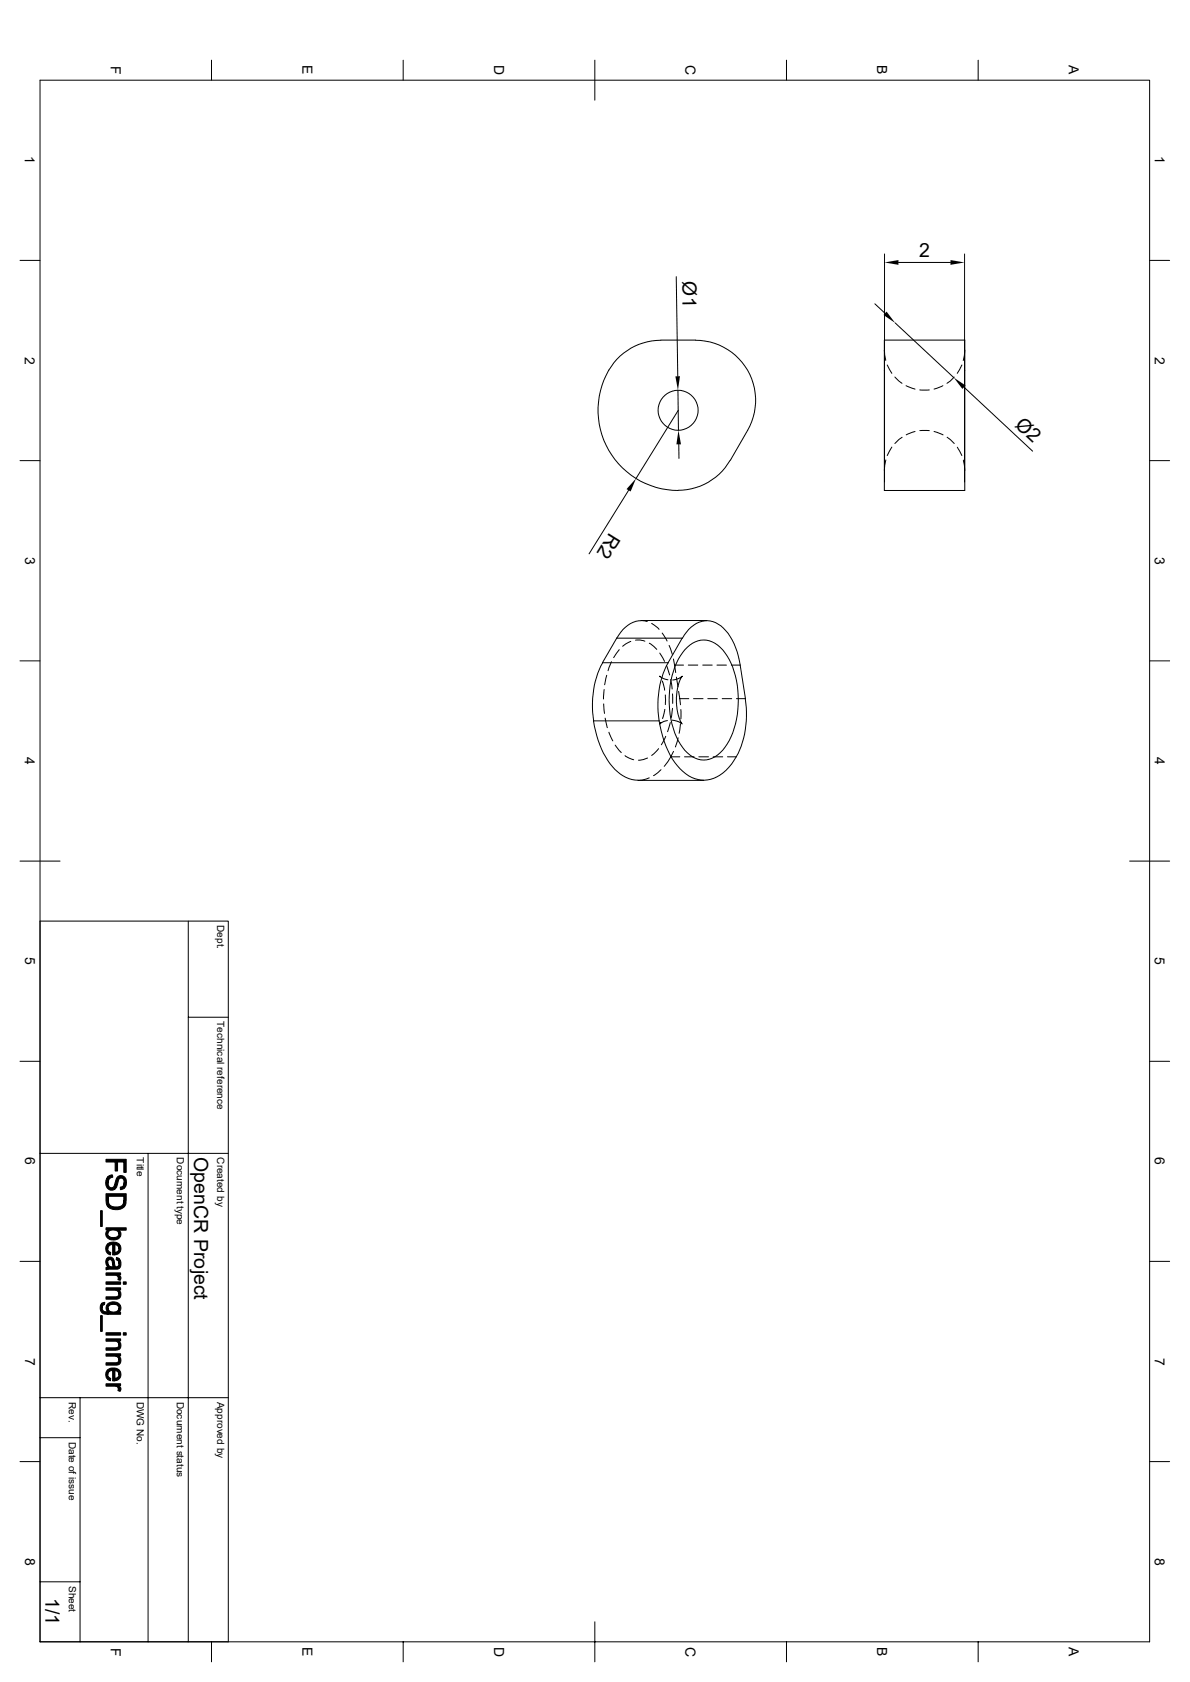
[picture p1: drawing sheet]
<svg xmlns="http://www.w3.org/2000/svg" width="297mm" height="420mm" viewBox="0 0 297 420" stroke-linecap="round" stroke-linejoin="round" font-family="sans-serif">
<g fill="none" stroke="#000" stroke-width=".25">
<path d="M52.8 15v5M100.6 15v5M148.5 15v10M196.3 15v5M244.1 15v5M10 20h276.9v390h-276.9zM5 65h5M168.8 69.1l.4 24.9M218.4 75.9l2.5 2.3M220.8 63.4v57M224.2 65.5h13M240.7 63.4v57"/>
<path d="M286.9 65h5M151.9 92.4a20 20 0 0 0 17.3 30.1M164.9 84.9h8.7M164.9 85a14.9 14.9 0 0 0-13 7.5M169.2 97.5l.1 9.9M173.6 85a15 15 0 0 1 13 22.4l-4.4 7.5a14.9 14.9 0 0 1-13 7.5M220.7 84.9h20.1v37.6h-20.1zM220.7 87.4l.4 2.6M221.4 91.1l1.2 2.1M223.4 94.1l1.7 1.6M223.4 80.6l14.6 13.7M226.1 96.3l2.3 .9"/>
<path d="M229.6 97.4h2.3M235.3 96.3l-2.2 .9M238.2 94.1l-1.9 1.6M240.1 91.1l-1.2 2.1M240.6 96.7l17.1 15.9M240.8 87.4l-.4 2.6M5 115h5M169.3 102.4l-10.6 17.1M169.4 111l.1 3.5M221.1 114.9l-.4 2.6M222.6 111.6l-1.2 2.1M225.2 109.2l-1.8 1.5"/>
<path d="M228.4 107.7l-2.2 .9M229.6 107.5h2.3M233.1 107.7l2.3 .9M236.4 109.2l1.8 1.5M238.9 111.7l1.2 2M240.5 114.9l.3 2.6M286.9 115h5M156.9 122.4l-9.9 15.9M153.9 159.3h16.4M158.6 159.9l1.1-.1 1.3 .3M160 155a7.5 7.5 0 0 0-6.1 4.4M162.6 155.7l1.9 1.4"/>
<path d="M165.3 158.1l1.2 2M170.3 159.3l-3.5 6.2h-16.4l3.5-6.2M170.3 159.4a7.2 7.2 0 0 1 7-4.3 9 9 0 0 1 5.9 5.6l.8 2 .7 3.4M176.4 154.9h-16.4l1.5 .3M5 165h5M148.1 180a21.3 21.3 0 0 0 6.1 12.7l1.4 1.1 1.4 .6 2.3 .4M150.4 165.5a23 23 0 0 0-2.2 14.5M150.7 175.8l.2 2.3M150.8 172.2l-.2 2.3M151 179.3l.6 2.4M151.4 168.6l-.5 2.4M152.6 165.2l-.8 2.3"/>
<path d="M154.6 162.2l-1.4 2M157.4 160.1l-2 1.3M162.1 160.6l1.8 1.5M164.7 163.1l1.2 2M164.8 169l-.1-.1 .9 .6 1.1 .3M165.3 170.1l.6 2.2M165.9 177.1l-.5 2.3M166 173.5l.1 2.4M166.4 166.2l.7 2.3M166.6 179.9l-.9 .2-1 .7 .2-.4M166.8 165.5a23 23 0 0 0-2.3 14.5h-16.4M167 161.2l.8 2.2"/>
<path d="M167.4 169.7l.4 2.3M167.8 179.8l1.3 .3 .9 .5M167.9 173.3v2.3M167.9 176.9l-.4 2.3M167.9 169.8l1.3-.3 1.1-.6-.9 1.8-.6 3.4 .3 3.6 .4 1.6 .8 1.5M168.1 164.5l.3 1.6M168.4 166.1l.3 1.8M168.4 166.1h2.2M168.8 169.1l.4 2.4M169.4 172.6l.3 1.9M169.7 174.5l.1 1.5M169.7 174.5h2.2"/>
<path d="M169.9 177.2v2.3M170.9 162.3a5.8 5.8 0 0 1 9.5 0 21.1 21.1 0 0 1 3.6 16.2 15.9 15.9 0 0 1-4.9 10 5.6 5.6 0 0 1-8.2-1.2 21.1 21.1 0 0 1-3.6-16.2 17.5 17.5 0 0 1 3.6-8.8zM171.8 166.1h2.4M173.1 174.5h2.4M175.4 166.1h2.4M176.7 174.5h2.3M178.9 166.1h2.4M180.3 174.5h2.3M182.5 166.1h2.2M184.7 166.1l1.4 8.4h-2.3M186 174.5a21.4 21.4 0 0 1-4.1 17.1 7.6 7.6 0 0 1-12.2 .3 22.2 22.2 0 0 1-5.2-11.9M286.9 165h5"/>
<path d="M152 182.8l1 2.2M153.5 186.1l1.6 1.8M156 188.7l2.2 1M161.6 189.3l-1 .4-1.3 .1M162.1 194.2l-1.8 .6-1 .1h16.3M164.4 186.9l-1.8 1.7M165 192.2l-1.9 1.5M166.2 183.9l-1.1 2.1M167.3 180.4l-.7 2.3M167.4 189h2.3M167.4 189l-1.6 2.3M168.1 187.6l-.7 1.4"/>
<path d="M169.2 184.2l-.6 2.3M169.8 180.7l-.3 2.4M170.9 189h2.3M174.4 189h2.4M178 189h2.4M181.6 189h2.2M5 215h10M281.9 215h10M10 230h47v180M47 230v180M47 254h10M5 265h5"/>
<path d="M286.9 265h5M10 288h47M37 288v122M5 315h5M286.9 315h5M10 359h10M10 349h47M20 349v61M5 365h5M286.9 365h5M10 395h10M52.8 410v5"/>
<path d="M100.6 410v5M148.5 405v10M196.3 410v5M244.1 410v5"/>
<circle cx="169.2" cy="102.5" r="5"/>
</g>
<g fill="#000" stroke="#000" stroke-width=".25">
<path d="M27 293.8l1.1-.4 .1 .6a1.31 1.31 0 0 0-1.2 1.4z" fill-rule="evenodd"/>
<path d="M31 295.3v1.4l-.9 .4-.1-.7 .7-.3z" fill-rule="evenodd"/>
<path d="M26.5 289.5h5v3.2h-.6v-2.5h-1.6v2.2h-.6v-2.2h-2.2z" fill-rule="evenodd"/>
<path d="M26.5 298.1h5v2.3l-.2 .5-.4 .5v-2.7h-3.8v2.7l-.6-1z" fill-rule="evenodd"/>
<path d="M27 293.8v1.6a.88 .88 0 0 0 .7 1.2 .88 .88 0 0 0 1-1 1.9 1.9 0 0 1 1.6-2.1 1.88 1.88 0 0 1 .7 3.2v-1.4a.77 .77 0 0 0-.4-1 .77 .77 0 0 0-1 .3l-.1 .5a1.92 1.92 0 0 1-1.6 2.1 1.97 1.97 0 0 1-1.5-1.4 1.97 1.97 0 0 1 .6-2z" fill-rule="evenodd"/>
<path d="M25.1 302.3h.4v3.9h-.4z" fill-rule="evenodd"/>
<path d="M26.8 307.2l.1 .9z" fill-rule="evenodd"/>
<path d="M26.9 315.2v1.2z" fill-rule="evenodd"/>
<path d="M26.8 310.6l.1 1.5 .2 .4 .5 .2v.7a1.68 1.68 0 0 1-.8-2.8z" fill-rule="evenodd"/>
<path d="M26.7 314.2a1.05 1.05 0 0 1 1.6 .2v1.8a2.21 2.21 0 0 0-.8-1.7l-.5 .3-.2 1.4a1.66 1.66 0 0 1-.1-2z" fill-rule="evenodd"/>
<path d="M26.9 310.6a2.33 2.33 0 0 1 2.8 0v1.2l-.2-.5-.3-.4-.6-.1v2.6h-.5v-2.6l-.9 .3-.3 .7z" fill-rule="evenodd"/>
<path d="M29.1 314l.6 .2v1.3a.81 .81 0 0 0-.7-.9z" fill-rule="evenodd"/>
<path d="M26.5 317.8h3.6v.5h-.6v.8l-.2-.5-.5-.2h-2.3z" fill-rule="evenodd"/>
<path d="M26.7 307.3l.1-.1 .1 .9a1.5 1.5 0 0 0 1.4 .9 1.5 1.5 0 0 0 1.4-.9v-.9a1.49 1.49 0 0 1 .1 1.9 1.49 1.49 0 0 1-1.8 .5 1.44 1.44 0 0 1-1.4-.7 1.44 1.44 0 0 1 .1-1.6z" fill-rule="evenodd"/>
<path d="M28.6 310.8v1.9h.2l.5-.2 .3-.3 .1-1.6a1.58 1.58 0 0 1 .4 1.7 1.58 1.58 0 0 1-1.5 1.1z" fill-rule="evenodd"/>
<path d="M26.9 315.6l.5 .6 .9 .1v-1.9l.3 1.2a.56 .56 0 0 0 .6 .7 .56 .56 0 0 0 .5-.7v-1.4a1.6 1.6 0 0 1-.4 2.7h-2.1l-.7 .2v-.6l.4-.1z" fill-rule="evenodd"/>
<path d="M29.5 318.3l.7 .7-.2 .7-.6-.2z" fill-rule="evenodd"/>
<path d="M27.1 298.7v1a1.6 1.6 0 0 0 2.1 1.7 1.49 1.49 0 0 0 1.7-1.7v1.7a3.2 3.2 0 0 1-3.8 0z" fill-rule="evenodd"/>
<path d="M26.5 306.6h5v.6h-1.8v.9a1.59 1.59 0 0 0-2.6-.6l-.2 .3v-.7h-.4z" fill-rule="evenodd"/>
<path d="M25.1 328.5h.4v3.9h-.4z" fill-rule="evenodd"/>
<path d="M25.5 325.4l.7-.2-.1 .6-.4 .2-.2 .6z" fill-rule="evenodd"/>
<path d="M25.5 325.4v1.2a1.08 1.08 0 0 0 1.5 1v.6a1.63 1.63 0 0 1-1.9-.9 1.63 1.63 0 0 1 .4-1.9z" fill-rule="evenodd"/>
<path d="M29.6 322.1v1z" fill-rule="evenodd"/>
<path d="M29.7 326.6v1z" fill-rule="evenodd"/>
<path d="M29.6 334.8v1z" fill-rule="evenodd"/>
<path d="M29.6 338.6v1z" fill-rule="evenodd"/>
<path d="M26.5 321.6h3.6v.5h-.5v.6l-.6-.5h-2.5z" fill-rule="evenodd"/>
<path d="M27 326.6a1.46 1.46 0 0 0 1.3 1 1.46 1.46 0 0 0 1.4-.8v.8h.4v.6h-3.1z" fill-rule="evenodd"/>
<path d="M26.5 334.3h3.6v.5h-.5v.6l-.7-.5h-2.4z" fill-rule="evenodd"/>
<path d="M26.5 338h3.6v.6h-.5v.6l-.3-.4-.6-.2h-2.2z" fill-rule="evenodd"/>
<path d="M26.5 320.1h3.6v.6h-3.6z" fill-rule="evenodd"/>
<path d="M26.5 332.8h3.6v.6h-3.6z" fill-rule="evenodd"/>
<path d="M26.5 323.8l2.9-.1 .2-.4 .1-1.1a1.24 1.24 0 0 1 .4 1.5 1.24 1.24 0 0 1-1.4 .7h-2.2z" fill-rule="evenodd"/>
<path d="M26.8 325.6a1.95 1.95 0 0 1 2.1-.5 1.95 1.95 0 0 1 1.3 1.6l-.5 .9v-1a1.43 1.43 0 0 0-1.4-.9 1.43 1.43 0 0 0-1.3 .9v1.6v-.6a1.29 1.29 0 0 1-.2-2z" fill-rule="evenodd"/>
<path d="M26.5 336.5l2.9-.1 .2-.4 .1-1.1a1.24 1.24 0 0 1 .4 1.5 1.24 1.24 0 0 1-1.4 .7h-2.2z" fill-rule="evenodd"/>
<path d="M26.5 340.3l2.8-.1 .3-.5 .1-1a1.22 1.22 0 0 1 .4 1.5 1.22 1.22 0 0 1-1.4 .7h-2.2z" fill-rule="evenodd"/>
<path d="M30.8 320.1h.7v.6h-.7z" fill-rule="evenodd"/>
<path d="M30.8 332.8h.7v.6h-.7z" fill-rule="evenodd"/>
<path d="M26.8 342.1l.1 1.4 .7 .7v.6a1.65 1.65 0 0 1-.8-2.7z" fill-rule="evenodd"/>
<path d="M26.9 342.1a2.33 2.33 0 0 1 2.8 0v1.1l-.4-.8-.7-.2v2.6h-.5v-2.6l-.8 .3-.4 .7z" fill-rule="evenodd"/>
<path d="M26.5 345.5h3.6v.5h-.6v.8a.96 .96 0 0 0-1.1-.7h-1.9z" fill-rule="evenodd"/>
<path d="M28.6 342.2v2h.2l.8-.5 .1-1.6a1.58 1.58 0 0 1 .4 1.7 1.58 1.58 0 0 1-1.5 1z" fill-rule="evenodd"/>
<path d="M29.5 346l.7 .7-.2 .7-.6-.2z" fill-rule="evenodd"/>
</g>
<path d="M221.3 77.8l2.1 2.8-2.9-1.9zM220.8 65.5l3.4-.6v1.2zM237.2 64.9l3.5 .6-3.5 .6zM168.6 94l1.1-.1-.5 3.6zM238 94.3l3 2-.8 .8zM169.3 107.4l.7 3.6h-1.2zM158.7 119.5l-1.3 3.2-1-.6z" fill="#000"/>
<g font-size="4.9">
<text x="229.4" y="64.1">2</text>
<text x="170.3" y="70.3" transform="rotate(89 170.3 70.3)">Ø1</text>
<text x="253.1" y="106.3" transform="rotate(43 253.1 106.3)">Ø2</text>
<text x="152.1" y="132.8" transform="rotate(122 152.1 132.8)">R2</text>
<text x="48.5" y="289" transform="rotate(90 48.5 289)">OpenCR Project</text>
<text x="11.3" y="399.1" transform="rotate(90 11.3 399.1)">1/1</text>
</g>
<g font-size="3.5">
<text x="27.6" y="16.5" transform="rotate(90 27.6 16.5)">F</text>
<text x="75.5" y="16.3" transform="rotate(90 75.5 16.3)">E</text>
<text x="123.3" y="16.3" transform="rotate(90 123.3 16.3)">D</text>
<text x="171.1" y="16.3" transform="rotate(90 171.1 16.3)">C</text>
<text x="218.9" y="16.3" transform="rotate(90 218.9 16.3)">B</text>
<text x="266.8" y="16.3" transform="rotate(90 266.8 16.3)">A</text>
<text x="6.2" y="39" transform="rotate(90 6.2 39)">1</text>
<text x="288.2" y="39" transform="rotate(90 288.2 39)">1</text>
<text x="6.2" y="89" transform="rotate(90 6.2 89)">2</text>
<text x="288.2" y="89" transform="rotate(90 288.2 89)">2</text>
<text x="6.3" y="139" transform="rotate(90 6.3 139)">3</text>
<text x="288.2" y="139" transform="rotate(90 288.2 139)">3</text>
<text x="6.2" y="189" transform="rotate(90 6.2 189)">4</text>
<text x="288.2" y="189" transform="rotate(90 288.2 189)">4</text>
<text x="6.3" y="239" transform="rotate(90 6.3 239)">5</text>
<text x="288.2" y="239" transform="rotate(90 288.2 239)">5</text>
<text x="6.3" y="289" transform="rotate(90 6.3 289)">6</text>
<text x="288.2" y="289" transform="rotate(90 288.2 289)">6</text>
<text x="6.3" y="339" transform="rotate(90 6.3 339)">7</text>
<text x="288.2" y="339" transform="rotate(90 288.2 339)">7</text>
<text x="6.3" y="389" transform="rotate(90 6.3 389)">8</text>
<text x="288.2" y="389" transform="rotate(90 288.2 389)">8</text>
<text x="27.6" y="411.4" transform="rotate(90 27.6 411.4)">F</text>
<text x="75.5" y="411.3" transform="rotate(90 75.5 411.3)">E</text>
<text x="123.3" y="411.2" transform="rotate(90 123.3 411.2)">D</text>
<text x="171.1" y="411.2" transform="rotate(90 171.1 411.2)">C</text>
<text x="218.9" y="411.3" transform="rotate(90 218.9 411.3)">B</text>
<text x="266.8" y="411.3" transform="rotate(90 266.8 411.3)">A</text>
</g>
<g font-size="2.5">
<text x="54.2" y="231" transform="rotate(90 54.2 231)">Dept.</text>
<text x="54.2" y="255" transform="rotate(90 54.2 255)">Technical reference</text>
<text x="34.2" y="289" transform="rotate(90 34.2 289)">Title</text>
<text x="44.2" y="289" transform="rotate(90 44.2 289)">Document type</text>
<text x="54.2" y="289" transform="rotate(90 54.2 289)">Created by</text>
<text x="17.2" y="350" transform="rotate(90 17.2 350)">Rev.</text>
<text x="34.2" y="350" transform="rotate(90 34.2 350)">DWG No.</text>
<text x="44.2" y="350" transform="rotate(90 44.2 350)">Document status</text>
<text x="54.2" y="350" transform="rotate(90 54.2 350)">Approved by</text>
<text x="17.2" y="360" transform="rotate(90 17.2 360)">Date of issue</text>
<text x="17.2" y="396" transform="rotate(90 17.2 396)">Sheet</text>
</g>
</svg>
